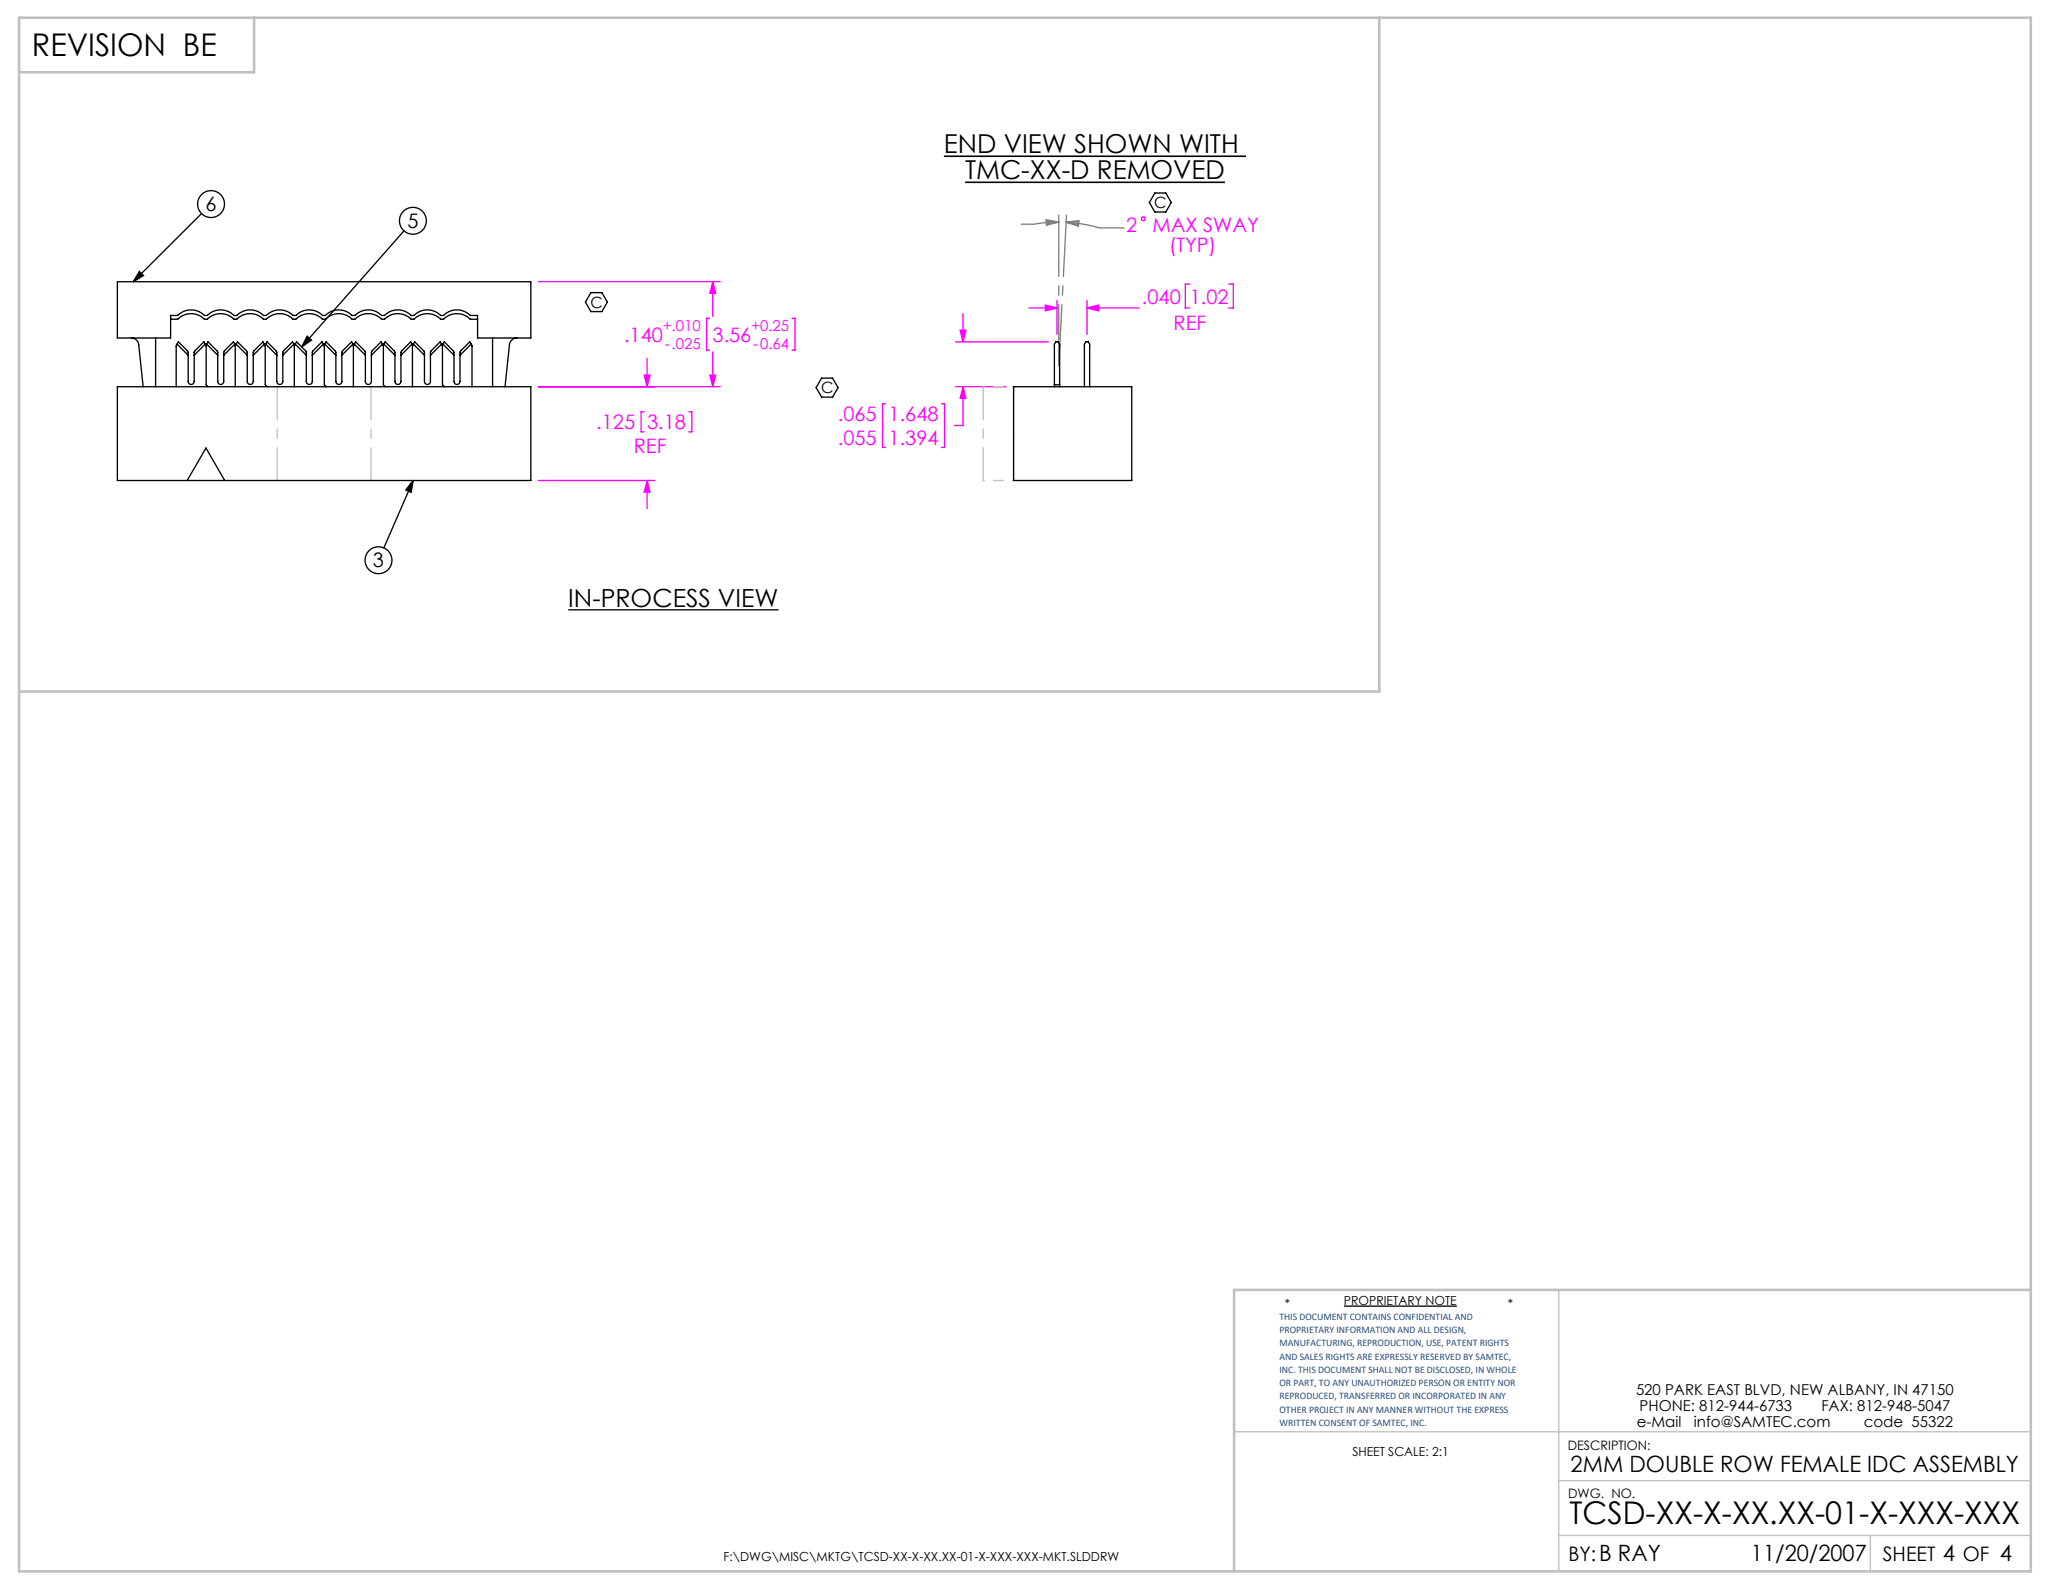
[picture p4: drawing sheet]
<svg xmlns="http://www.w3.org/2000/svg" width="279mm" height="216mm" viewBox="0 0 279 216" stroke-linecap="round" stroke-linejoin="round" font-family="sans-serif">
<g fill="none" stroke="#000" stroke-width=".18">
<path d="M18.9 36.8l.5 .5-1.4 .9zM27.3 28.9l-9.3 9.3M54.7 31.3l-13.8 15.7M80 39.6h1.5l.8 1.3-.8 1.3h-1.5l-.7-1.3zM156.4 26.1h1.5l.7 1.3-.7 1.3h-1.5l-.7-1.3zM41.6 45.5l.6 .6-1.3 .9zM111.3 51.2h1.5l.7 1.3-.7 1.3h-1.5l-.8-1.3zM56 65.1l-.3 1.6-.7-.3zM56 65.1l-4 9.1M77 82.6h28.4M182 176.9h15.3"/>
<circle cx="28.6" cy="27.6" r="1.82"/>
<circle cx="55.9" cy="29.9" r="1.82"/>
<circle cx="51.3" cy="75.9" r="1.82"/>
</g>
<path d="M211.1 174.7v38.1M167.1 193.9h107.9M211.1 208h63.9M211.1 200.6h63.9M253.3 208v4.8" fill="none" stroke="#c0c0c0" stroke-width=".18"/>
<path d="M2.6 2.4h272.4v210.4h-272.4zM34.4 2.4v7.4h-31.8M186.8 2.4v91.3h-184.2M275 174.7h-107.9v38.1" fill="none" stroke="#c0c0c0" stroke-width=".35"/>
<g fill="none" stroke="#f0f" stroke-width=".18">
<path d="M72.9 38.2h24.6M96.5 38.2v4.7M96.5 38.2l.4 1.5h-.8zM161.2 38.5h-.7v3.2h.7M166.4 38.5h.6v3.2h-.6M72.9 52.4h24.6M87.2 55.8h-.4v2.7h.4M87.2 50.8h.8l-.4 1.6zM87.6 48.6v3.8M93.3 55.8h.4v2.7h-.4M96.1 43.1h-.4v4.3h.4M96.1 50.8h.8l-.4 1.6z"/>
<path d="M96.5 47.7v4.7M107.3 43.1h.4v4.3h-.4M119.9 54.7h-.4v5.9h.4M127.5 54.7h.4v5.9h-.4M129.4 52.4h6.9M129.4 46.3h12.6M130 44.7h.8l-.4 1.6zM130.4 52.4v5.2h-1.2M130.4 42.5v3.8M130.4 52.4l.4 1.6h-.8zM139.3 41.7h3.9M141.6 41.3l1.6 .4-1.6 .4z"/>
<path d="M143.2 40.7v4.6M147.2 41.7l1.6-.4v.8zM147.2 41.7h7M147.2 40.7v4.6M72.9 65.1h15.8M87.6 65.1v3.8M87.6 65.1l.4 1.6h-.8z"/>
<circle cx="154.8" cy="29.6" r=".26"/>
</g>
<path d="M127.8 21.2h41M130.7 24.7h35.2" fill="none" stroke="#000" stroke-width=".21"/>
<path d="M141.7 29.8l1.7 .3-1.7 .4zM141.7 30l1.7 .1M143.4 30.1l-1.7 .2M143.4 30.1h-1.7l-1.7 .3h-1.7M144.4 30.1a19.4 19.4 0 0 1 4.5 .8h3.4M144.4 30.1l1.7 .3M144.4 30.1l1.7-.2-.1 .7zM146.1 30.1h-1.7" fill="none" stroke="#808080" stroke-width=".18"/>
<path d="M143.4 29.1v20.5M143.4 49.6l1-20.5" fill="none" stroke="#808080" stroke-width=".18" stroke-dasharray="15.2 1.3 1.3 1.3" stroke-dashoffset="6.9"/>
<path d="M37.5 52.4v12.7M50.2 52.4v12.7" fill="none" stroke="#c0c0c0" stroke-width=".18" stroke-dasharray="15.2 1.3 1.3 1.3" stroke-dashoffset="10.8"/>
<path d="M137.3 52.4h-4.1M137.3 65.1h-4.1" fill="none" stroke="#c0c0c0" stroke-width=".18" stroke-dasharray="6.3 1.3 1.3 1.3" stroke-dashoffset="6.2"/>
<path d="M133.2 52.4v12.7M137.3 52.4v12.7" fill="none" stroke="#c0c0c0" stroke-width=".18" stroke-dasharray="6.3 1.3 1.3 1.3" stroke-dashoffset="1.9"/>
<path d="M41.6 45.5l.6 .6-1.3 .9zM56 65.1l-.3 1.6-.7-.3zM18.9 36.8l.5 .5-1.4 .9z" fill="#000"/>
<g fill="#f0f">
<path d="M96.5 38.2l.4 1.5h-.8zM96.1 50.8h.8l-.4 1.6zM87.2 50.8h.8l-.4 1.6zM87.6 65.1l.4 1.6h-.8zM130 44.7h.8l-.4 1.6zM130.4 52.4l.4 1.6h-.8z"/>
<path d="M141.6 41.3l1.6 .4-1.6 .4zM147.2 41.7l1.6-.4v.8z"/>
</g>
<g fill="none" stroke="#000" stroke-width=".18">
<path d="M15.9 38.2h56v7.6h-7.2v-3.1h-1a2.54 2.54 0 0 0-3.6 0h-.4a2.54 2.54 0 0 0-3.6 0h-.4a2.54 2.54 0 0 0-3.6 0h-.4a2.54 2.54 0 0 0-3.6 0h-.4a2.54 2.54 0 0 0-3.6 0h-.4a2.54 2.54 0 0 0-3.6 0h-.4a2.54 2.54 0 0 0-3.6 0h-.4a2.54 2.54 0 0 0-3.6 0h-.4a2.54 2.54 0 0 0-3.6 0h-.4a2.54 2.54 0 0 0-3.6 0h-1v3.1h-7.2zM15.9 52.4h56v12.7h-56zM17.8 45.8a1.02 1.02 0 0 1 1 .9l.6 5.7M21.1 45.8v6.6M23.1 43.2h1a2.54 2.54 0 0 1 3.6 0h.4a2.54 2.54 0 0 1 3.6 0h.4a2.54 2.54 0 0 1 3.6 0h.4a2.54 2.54 0 0 1 3.6 0h.4a2.54 2.54 0 0 1 3.6 0h.4a2.54 2.54 0 0 1 3.6 0h.4a2.54 2.54 0 0 1 3.6 0h.4a2.54 2.54 0 0 1 3.6 0h.4a2.54 2.54 0 0 1 3.6 0h.4a2.54 2.54 0 0 1 3.6 0h1M24 46.6l1.5 1.5M27.8 46.6l-1.5 1.5M27.9 46.8l-.3-.5-1.3 1.3v4.1a.41 .41 0 0 1-.4 .4 .41 .41 0 0 1-.4-.4v-4l-1.3-1.4-.3 .6v5.5M27.9 46.8v5.3l.3 .3M27.9 46.8h.1M28 46.6l.2-.3 1.3 1.4v4a.41 .41 0 0 0 .4 .4 .41 .41 0 0 0 .4-.4v-4.1l1.3-1.3 .3 .5M28 46.6l-.1 .2"/>
<path d="M28 46.6l1.5 1.5M31.8 46.6l-1.5 1.5M31.9 46.8h.1M31.9 46.8v5.6M31.9 46.8l.3-.5 1.3 1.3v4.1a.41 .41 0 0 0 .4 .4 .41 .41 0 0 0 .4-.4v-4.1l1.3-1.3 .3 .5M32 46.6l1.5 1.5M35.8 46.6l-1.5 1.5M35.9 46.8v5.3l.3 .3M35.9 46.8h.1M36 46.6l.2-.3 1.3 1.4v4a.41 .41 0 0 0 .4 .4 .41 .41 0 0 0 .4-.4v-4.1l1.3-1.3 .3 .5M36 46.6l-.1 .2M36 46.6l1.5 1.5"/>
<path d="M39.8 46.6l-1.5 1.5M39.9 46.8h.1M39.9 46.8v5.6M40 46.6l.2-.3 1.3 1.4v4a.41 .41 0 0 0 .4 .4 .41 .41 0 0 0 .4-.4v-4.1l1.3-1.3 .3 .5M40 46.6l-.1 .2M40 46.6l1.5 1.5M43.8 46.6l-1.5 1.5M43.9 46.8v5.3l.3 .3M44 46.6l-.1 .2M44 46.6l.2-.3 1.3 1.4v4a.41 .41 0 0 0 .4 .4 .41 .41 0 0 0 .4-.4v-4.1l1.3-1.3 .3 .5M44 46.6l1.5 1.5M47.8 46.6l-1.5 1.5"/>
<path d="M47.9 46.8v5.6M48 46.6l.2-.3 1.3 1.4v4a.41 .41 0 0 0 .4 .4 .41 .41 0 0 0 .4-.4v-4l1.3-1.4 .3 .6v5.2l.3 .3M48 46.6l-.1 .2M48 46.6l1.5 1.5M51.8 46.6l-1.5 1.5M51.9 46.8h.1M52 46.6l.2-.3 1.3 1.4v4a.41 .41 0 0 0 .4 .4 .41 .41 0 0 0 .4-.4v-4.1l1.3-1.3 .3 .5M52 46.6l-.1 .2M52 46.6l1.5 1.5M55.8 46.6l-1.5 1.5M55.9 46.8h.1M55.9 46.8v5.6"/>
<path d="M56 46.6l.2-.3 1.3 1.4v4a.41 .41 0 0 0 .4 .4 .41 .41 0 0 0 .4-.4v-4.1l1.3-1.3 .3 .5M56 46.6l-.1 .2M56 46.6l1.5 1.5M59.8 46.6l-1.5 1.5M59.9 46.8v5.3l.3 .3M59.9 46.8h.1M60 46.6l.2-.3 1.3 1.4v4a.41 .41 0 0 0 .4 .4 .41 .41 0 0 0 .4-.4v-4l1.3-1.4 .3 .6v5.5M60 46.6l-.1 .2M60 46.6l1.5 1.5M63.8 46.6l-1.5 1.5M66.7 45.8v6.6M70 45.8a1.02 1.02 0 0 0-1 .9l-.6 5.7"/>
<path d="M137.3 52.4h16v12.7h-16zM142.8 52.4v-5.8l.2-.3h.3l.2 .3v5.8M142.8 52.1h.7M146.9 52.4v-5.8l.2-.3h.3l.2 .3v5.8M25.4 65.1l2.5-4.4 2.5 4.4"/>
</g>
<g font-size="4.2">
<text x="4.3" y="7.6">REVISION BE</text>
<text x="212.6" y="206.4">TCSD-XX-X-XX.XX-01-X-XXX-XXX</text>
</g>
<g font-size="3.5">
<text x="127.8" y="20.8">END VIEW SHOWN WITH</text>
<text x="130.7" y="24.3">TMC-XX-D REMOVED</text>
</g>
<text font-size="3.4" x="77" y="82.2">IN-PROCESS VIEW</text>
<g font-size="3">
<text x="212.7" y="199.4">2MM DOUBLE ROW FEMALE IDC ASSEMBLY</text>
<text x="237.1" y="211.4">11/20/2007</text>
</g>
<g font-size="2.7">
<text x="27.8" y="28.6">6</text>
<text x="55.2" y="30.9">5</text>
<text x="50.5" y="76.9">3</text>
<text x="212.4" y="211.5">BY:B RAY</text>
<text x="255" y="211.4">SHEET 4 OF 4</text>
</g>
<g font-size="2.7" fill="#f0f">
<text x="152.5" y="31.4">2</text>
<text x="156.1" y="31.4">MAX SWAY</text>
<text x="158.4" y="34.1">(TYP)</text>
<text x="154.7" y="41.1">.040</text>
<text x="161.2" y="41.1">1.02</text>
<text x="84.5" y="46.3">.140</text>
<text x="96.5" y="46.3">3.56</text>
<text x="158.9" y="44.8">REF</text>
<text x="80.8" y="58.1">.125</text>
<text x="87.6" y="58.1">3.18</text>
<text x="113.5" y="57.1">.065</text>
<text x="120.4" y="57.1">1.648</text>
<text x="85.8" y="61.3">REF</text>
<text x="113.5" y="60.2">.055</text>
<text x="120.4" y="60.2">1.394</text>
</g>
<g font-size="2.1">
<text x="156.3" y="28.2">C</text>
<text x="80" y="41.7">C</text>
<text x="111.2" y="53.2">C</text>
</g>
<g font-size="2" fill="#f0f">
<text x="89.8" y="44.8">+.010</text>
<text x="90" y="47.2">-.025</text>
<text x="101.7" y="44.8">+0.25</text>
<text x="102" y="47.2">-0.64</text>
</g>
<g font-size="2">
<text x="221.6" y="188.9">520 PARK EAST BLVD, NEW ALBANY, IN 47150</text>
<text x="222.1" y="191.1">PHONE: 812-944-6733</text>
<text x="246.7" y="191.1">FAX: 812-948-5047</text>
<text x="221.7" y="193.2">e-Mail</text>
<text x="229.4" y="193.2">info@SAMTEC.com</text>
<text x="252.4" y="193.2">code 55322</text>
</g>
<g font-size="1.8">
<text x="212.3" y="196.4">DESCRIPTION:</text>
<text x="212.4" y="202.9">DWG. NO.</text>
</g>
<g font-size="1.7">
<text x="174" y="177.1">*</text>
<text x="182" y="176.7">PROPRIETARY NOTE</text>
<text x="204.2" y="177.1">*</text>
<text x="183.2" y="197.2">SHEET SCALE: 2:1</text>
<text x="98" y="211.5">F:\DWG\MISC\MKTG\TCSD-XX-X-XX.XX-01-X-XXX-XXX-MKT.SLDDRW</text>
</g>
<g font-size="1.4" fill="#1f497d">
<text x="173.3" y="178.7">THIS DOCUMENT CONTAINS CONFIDENTIAL AND</text>
<text x="173.3" y="180.5">PROPRIETARY INFORMATION AND ALL DESIGN,</text>
<text x="173.3" y="182.3">MANUFACTURING, REPRODUCTION, USE, PATENT RIGHTS</text>
<text x="173.3" y="184.1">AND SALES RIGHTS ARE EXPRESSLY RESERVED BY SAMTEC,</text>
<text x="173.3" y="185.9">INC. THIS DOCUMENT SHALL NOT BE DISCLOSED, IN WHOLE</text>
<text x="173.3" y="187.7">OR PART, TO ANY UNAUTHORIZED PERSON OR ENTITY NOR</text>
<text x="173.3" y="189.5">REPRODUCED, TRANSFERRED OR INCORPORATED IN ANY</text>
<text x="173.3" y="191.4">OTHER PROJECT IN ANY MANNER WITHOUT THE EXPRESS</text>
<text x="173.3" y="193.2">WRITTEN CONSENT OF SAMTEC, INC.</text>
</g>
</svg>
